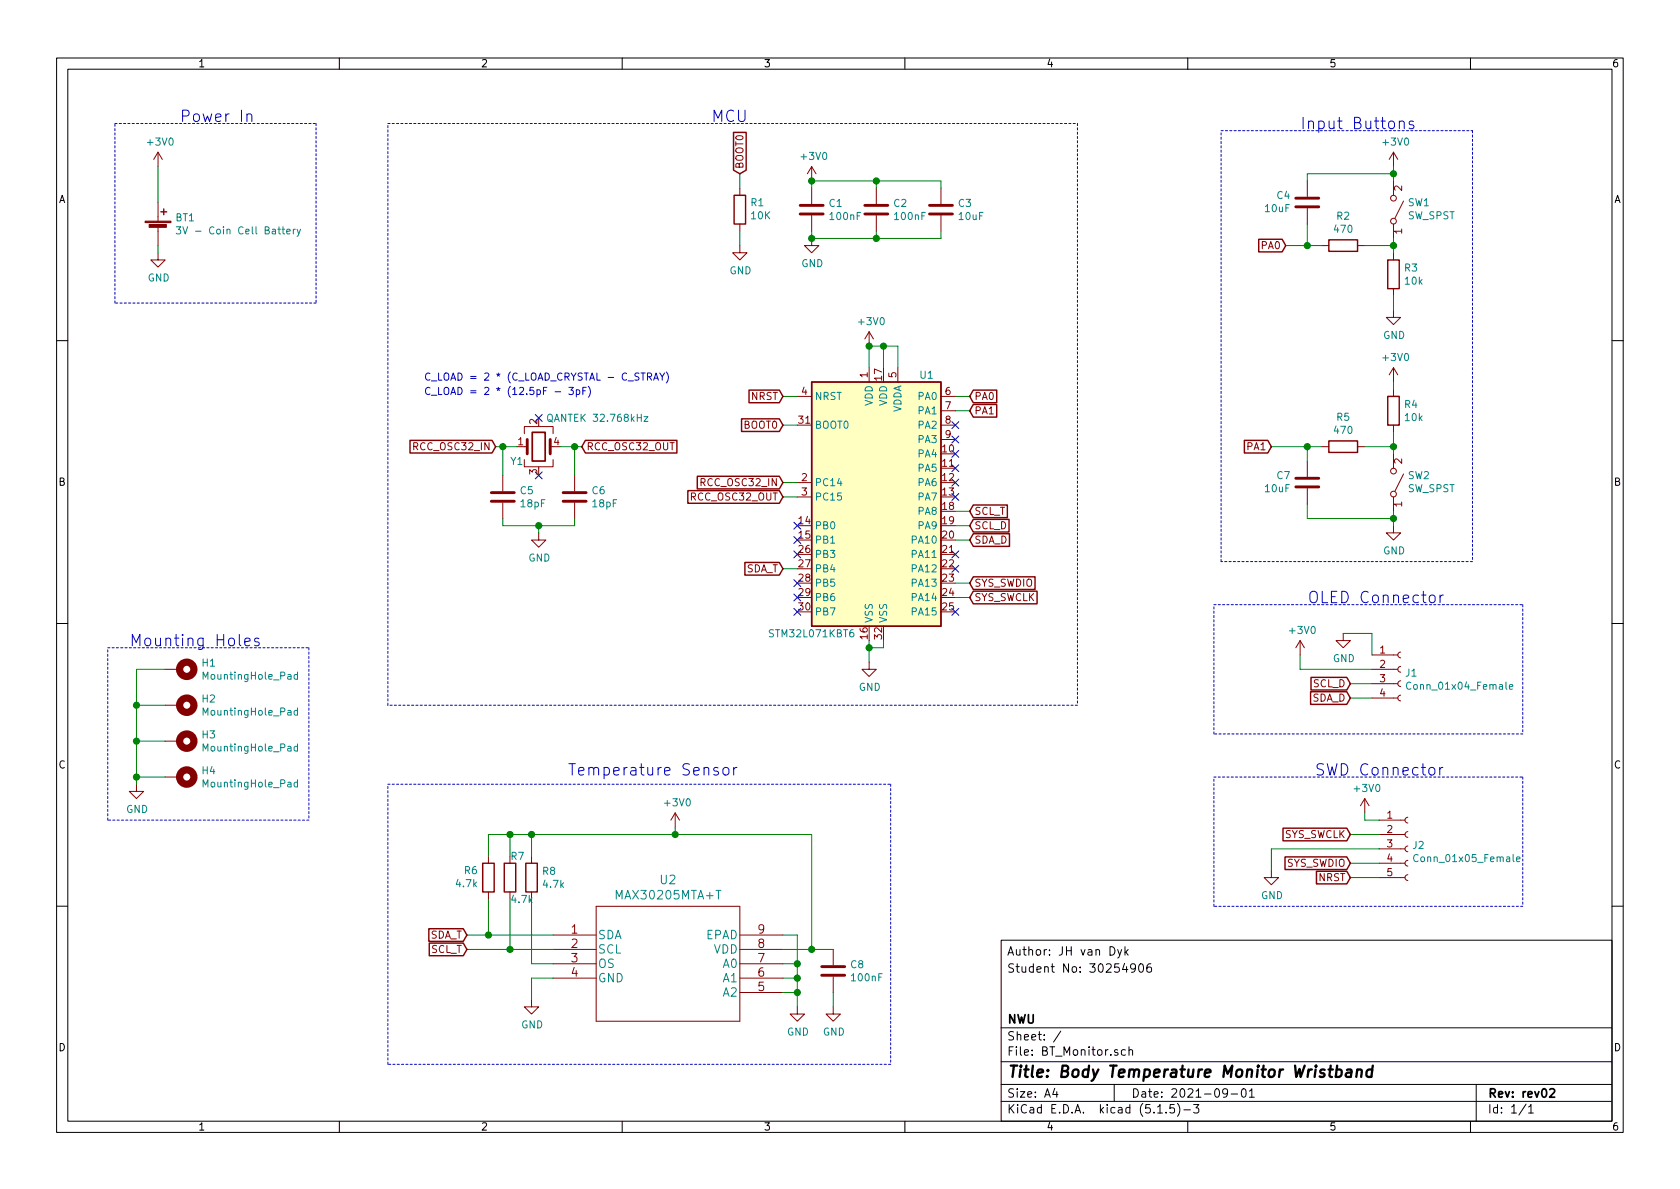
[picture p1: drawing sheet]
EESchema Schematic File Version 4
EELAYER 30 0
EELAYER END
$Descr A4 11693 8268
encoding utf-8
Sheet 1 1
Title "Body Temperature Monitor Wristband "
Date "2021-09-01"
Rev "rev02"
Comp "NWU"
Comment1 ""
Comment2 ""
Comment3 "Student No: 30254906"
Comment4 "Author: JH van Dyk"
$EndDescr
$Comp
L MCU_ST_STM32L0:STM32L071KBTx U1
U 1 1
P 6150 3450
F 0 "U1" H 6450 4300 50  0000 C CNN
F 1 "STM32L071KBT6" H 5650 2500 50  0000 C CNN
F 2 "Package_QFP:LQFP-32_7x7mm_P0.8mm" H 5650 2550 50  0001 R CNN
F 3 "http://www.st.com/st-web-ui/static/active/en/resource/technical/document/datasheet/DM00141136.pdf" H 6150 3450 50  0001 C CNN
	1    6150 3450
	1    0    0    -1  
$EndComp
Wire Wire Line
	6050 2550 6050 2400
Wire Wire Line
	6150 2550 6150 2400
Wire Wire Line
	6150 2400 6050 2400
$Comp
L Device:C C1
U 1 1
P 5650 1450
F 0 "C1" H 5765 1496 50  0000 L CNN
F 1 "100nF" H 5765 1405 50  0000 L CNN
F 2 "Capacitor_SMD:C_0805_2012Metric_Pad1.15x1.40mm_HandSolder" H 5688 1300 50  0001 C CNN
F 3 "~" H 5650 1450 50  0001 C CNN
	1    5650 1450
	1    0    0    -1  
$EndComp
$Comp
L Device:C C2
U 1 1
P 6100 1450
F 0 "C2" H 6215 1496 50  0000 L CNN
F 1 "100nF" H 6215 1405 50  0000 L CNN
F 2 "Capacitor_SMD:C_0805_2012Metric_Pad1.15x1.40mm_HandSolder" H 6138 1300 50  0001 C CNN
F 3 "~" H 6100 1450 50  0001 C CNN
	1    6100 1450
	1    0    0    -1  
$EndComp
$Comp
L Device:C C3
U 1 1
P 6550 1450
F 0 "C3" H 6665 1496 50  0000 L CNN
F 1 "10uF" H 6665 1405 50  0000 L CNN
F 2 "Capacitor_SMD:C_0805_2012Metric_Pad1.15x1.40mm_HandSolder" H 6588 1300 50  0001 C CNN
F 3 "~" H 6550 1450 50  0001 C CNN
	1    6550 1450
	1    0    0    -1  
$EndComp
Wire Wire Line
	5650 1300 5650 1250
Wire Wire Line
	5650 1250 6100 1250
Wire Wire Line
	6550 1250 6550 1300
Wire Wire Line
	5650 1600 5650 1650
Wire Wire Line
	5650 1650 6100 1650
Wire Wire Line
	6550 1650 6550 1600
Wire Wire Line
	6100 1600 6100 1650
Connection ~ 6100 1650
Wire Wire Line
	6100 1650 6550 1650
Wire Wire Line
	6100 1300 6100 1250
Connection ~ 6100 1250
Wire Wire Line
	6100 1250 6550 1250
Connection ~ 5650 1650
$Comp
L power:GND #PWR014
U 1 1
P 6050 4600
F 0 "#PWR014" H 6050 4350 50  0001 C CNN
F 1 "GND" H 6055 4427 50  0000 C CNN
F 2 "" H 6050 4600 50  0001 C CNN
F 3 "" H 6050 4600 50  0001 C CNN
	1    6050 4600
	1    0    0    -1  
$EndComp
Wire Wire Line
	6150 4500 6150 4450
Wire Wire Line
	6150 4500 6050 4500
Wire Wire Line
	6050 4450 6050 4500
Connection ~ 6050 4500
Wire Wire Line
	6050 4500 6050 4600
Wire Wire Line
	6250 2550 6250 2400
Wire Wire Line
	6250 2400 6150 2400
Connection ~ 6150 2400
$Comp
L power:GND #PWR012
U 1 1
P 9350 4400
F 0 "#PWR012" H 9350 4150 50  0001 C CNN
F 1 "GND" H 9355 4227 50  0000 C CNN
F 2 "" H 9350 4400 50  0001 C CNN
F 3 "" H 9350 4400 50  0001 C CNN
	1    9350 4400
	1    0    0    -1  
$EndComp
Wire Wire Line
	9550 4650 9050 4650
Wire Wire Line
	9050 4650 9050 4550
Wire Wire Line
	9350 4400 9550 4400
Wire Wire Line
	9550 4400 9550 4550
$Comp
L MAX30205:MAX30205MTA+T U2
U 1 1
P 3850 6500
F 0 "U2" H 4650 6887 60  0000 C CNN
F 1 "MAX30205MTA+T" H 4650 6781 60  0000 C CNN
F 2 "Other_Components:MAX30205" H 4650 6740 60  0001 C CNN
F 3 "" H 3850 6500 60  0000 C CNN
	1    3850 6500
	1    0    0    -1  
$EndComp
$Comp
L Device:R R7
U 1 1
P 3550 6100
F 0 "R7" H 3550 6250 50  0000 L CNN
F 1 "4.7k" H 3550 5950 50  0000 L CNN
F 2 "Resistor_SMD:R_0603_1608Metric_Pad1.05x0.95mm_HandSolder" V 3480 6100 50  0001 C CNN
F 3 "~" H 3550 6100 50  0001 C CNN
	1    3550 6100
	1    0    0    -1  
$EndComp
$Comp
L power:+3V0 #PWR03
U 1 1
P 5650 1250
F 0 "#PWR03" H 5650 1100 50  0001 C CNN
F 1 "+3V0" H 5665 1423 50  0000 C CNN
F 2 "" H 5650 1250 50  0001 C CNN
F 3 "" H 5650 1250 50  0001 C CNN
	1    5650 1250
	1    0    0    -1  
$EndComp
Connection ~ 5650 1250
$Comp
L power:+3V0 #PWR08
U 1 1
P 6050 2400
F 0 "#PWR08" H 6050 2250 50  0001 C CNN
F 1 "+3V0" H 6065 2573 50  0000 C CNN
F 2 "" H 6050 2400 50  0001 C CNN
F 3 "" H 6050 2400 50  0001 C CNN
	1    6050 2400
	1    0    0    -1  
$EndComp
Connection ~ 6050 2400
$Comp
L power:+3V0 #PWR013
U 1 1
P 9050 4550
F 0 "#PWR013" H 9050 4400 50  0001 C CNN
F 1 "+3V0" H 9065 4723 50  0000 C CNN
F 2 "" H 9050 4550 50  0001 C CNN
F 3 "" H 9050 4550 50  0001 C CNN
	1    9050 4550
	1    0    0    -1  
$EndComp
$Comp
L Device:R R8
U 1 1
P 3700 6100
F 0 "R8" H 3770 6146 50  0000 L CNN
F 1 "4.7k" H 3770 6055 50  0000 L CNN
F 2 "Resistor_SMD:R_0603_1608Metric_Pad1.05x0.95mm_HandSolder" V 3630 6100 50  0001 C CNN
F 3 "~" H 3700 6100 50  0001 C CNN
	1    3700 6100
	1    0    0    -1  
$EndComp
$Comp
L Device:R R6
U 1 1
P 3400 6100
F 0 "R6" H 3330 6054 50  0000 R CNN
F 1 "4.7k" H 3330 6145 50  0000 R CNN
F 2 "Resistor_SMD:R_0603_1608Metric_Pad1.05x0.95mm_HandSolder" V 3330 6100 50  0001 C CNN
F 3 "~" H 3400 6100 50  0001 C CNN
	1    3400 6100
	1    0    0    1   
$EndComp
$Comp
L power:GND #PWR019
U 1 1
P 3700 6950
F 0 "#PWR019" H 3700 6700 50  0001 C CNN
F 1 "GND" H 3705 6777 50  0000 C CNN
F 2 "" H 3700 6950 50  0001 C CNN
F 3 "" H 3700 6950 50  0001 C CNN
	1    3700 6950
	1    0    0    -1  
$EndComp
$Comp
L power:+3V0 #PWR017
U 1 1
P 4700 5750
F 0 "#PWR017" H 4700 5600 50  0001 C CNN
F 1 "+3V0" H 4715 5923 50  0000 C CNN
F 2 "" H 4700 5750 50  0001 C CNN
F 3 "" H 4700 5750 50  0001 C CNN
	1    4700 5750
	1    0    0    -1  
$EndComp
Wire Wire Line
	3400 5950 3400 5800
Wire Wire Line
	3400 5800 3550 5800
Wire Wire Line
	4700 5800 4700 5750
Connection ~ 3550 5800
Wire Wire Line
	3550 5800 3700 5800
Wire Wire Line
	3550 5800 3550 5950
Wire Wire Line
	3700 5950 3700 5800
Connection ~ 3700 5800
Wire Wire Line
	3700 5800 4700 5800
Wire Wire Line
	3700 6250 3700 6700
Wire Wire Line
	3700 6700 3850 6700
Wire Wire Line
	3550 6600 3550 6250
Wire Wire Line
	3850 6500 3400 6500
Wire Wire Line
	3400 6500 3400 6250
$Comp
L Device:C C8
U 1 1
P 5800 6750
F 0 "C8" H 5915 6796 50  0000 L CNN
F 1 "100nF" H 5915 6705 50  0000 L CNN
F 2 "Capacitor_SMD:C_0805_2012Metric_Pad1.15x1.40mm_HandSolder" H 5838 6600 50  0001 C CNN
F 3 "~" H 5800 6750 50  0001 C CNN
	1    5800 6750
	1    0    0    -1  
$EndComp
Wire Wire Line
	5450 6600 5650 6600
Wire Wire Line
	5650 6600 5650 5800
Wire Wire Line
	5650 5800 4700 5800
Connection ~ 5650 6600
Wire Wire Line
	5650 6600 5800 6600
Connection ~ 4700 5800
Wire Wire Line
	3700 6950 3700 6800
Wire Wire Line
	3700 6800 3850 6800
$Comp
L power:GND #PWR021
U 1 1
P 5800 7000
F 0 "#PWR021" H 5800 6750 50  0001 C CNN
F 1 "GND" H 5805 6827 50  0000 C CNN
F 2 "" H 5800 7000 50  0001 C CNN
F 3 "" H 5800 7000 50  0001 C CNN
	1    5800 7000
	1    0    0    -1  
$EndComp
Wire Wire Line
	5800 7000 5800 6900
Wire Wire Line
	5450 6700 5550 6700
Wire Wire Line
	5550 6700 5550 6800
Wire Wire Line
	5450 6800 5550 6800
Connection ~ 5550 6800
Wire Wire Line
	5550 6800 5550 6900
Wire Wire Line
	5450 6900 5550 6900
Connection ~ 5550 6900
Wire Wire Line
	5550 6900 5550 7000
Wire Wire Line
	5450 6500 5550 6500
Wire Wire Line
	5550 6500 5550 6700
Connection ~ 5550 6700
$Comp
L power:GND #PWR020
U 1 1
P 5550 7000
F 0 "#PWR020" H 5550 6750 50  0001 C CNN
F 1 "GND" H 5555 6827 50  0000 C CNN
F 2 "" H 5550 7000 50  0001 C CNN
F 3 "" H 5550 7000 50  0001 C CNN
	1    5550 7000
	1    0    0    -1  
$EndComp
Text GLabel 3250 6500 0    50   Input ~ 0
SDA_T
Text GLabel 3250 6600 0    50   Input ~ 0
SCL_T
Wire Wire Line
	3250 6500 3400 6500
Connection ~ 3400 6500
Wire Wire Line
	3250 6600 3550 6600
Connection ~ 3550 6600
Wire Wire Line
	3550 6600 3850 6600
Text GLabel 6750 3550 2    50   Input ~ 0
SCL_T
Text GLabel 5450 3950 0    50   Input ~ 0
SDA_T
Wire Wire Line
	5450 3950 5550 3950
Wire Wire Line
	6750 3550 6650 3550
$Comp
L Device:Battery_Cell BT1
U 1 1
P 1100 1600
F 0 "BT1" H 1218 1696 50  0000 L CNN
F 1 "3V - Coin Cell Battery " H 1218 1605 50  0000 L CNN
F 2 "Battery:BatteryHolder_Keystone_3002_1x2032" V 1100 1660 50  0001 C CNN
F 3 "~" V 1100 1660 50  0001 C CNN
	1    1100 1600
	1    0    0    -1  
$EndComp
$Comp
L power:GND #PWR04
U 1 1
P 5650 1650
F 0 "#PWR04" H 5650 1400 50  0001 C CNN
F 1 "GND" H 5655 1477 50  0000 C CNN
F 2 "" H 5650 1650 50  0001 C CNN
F 3 "" H 5650 1650 50  0001 C CNN
	1    5650 1650
	1    0    0    -1  
$EndComp
$Comp
L power:GND #PWR06
U 1 1
P 1100 1750
F 0 "#PWR06" H 1100 1500 50  0001 C CNN
F 1 "GND" H 1105 1577 50  0000 C CNN
F 2 "" H 1100 1750 50  0001 C CNN
F 3 "" H 1100 1750 50  0001 C CNN
	1    1100 1750
	1    0    0    -1  
$EndComp
Wire Wire Line
	1100 1750 1100 1700
Wire Wire Line
	1100 1400 1100 1150
$Comp
L power:+3V0 #PWR01
U 1 1
P 1100 1150
F 0 "#PWR01" H 1100 1000 50  0001 C CNN
F 1 "+3V0" H 1115 1323 50  0000 C CNN
F 2 "" H 1100 1150 50  0001 C CNN
F 3 "" H 1100 1150 50  0001 C CNN
	1    1100 1150
	1    0    0    -1  
$EndComp
$Comp
L power:+3V0 #PWR02
U 1 1
P 9700 1150
F 0 "#PWR02" H 9700 1000 50  0001 C CNN
F 1 "+3V0" H 9715 1323 50  0000 C CNN
F 2 "" H 9700 1150 50  0001 C CNN
F 3 "" H 9700 1150 50  0001 C CNN
	1    9700 1150
	1    0    0    -1  
$EndComp
$Comp
L Device:R R3
U 1 1
P 9700 1900
F 0 "R3" H 9770 1946 50  0000 L CNN
F 1 "10k" H 9770 1855 50  0000 L CNN
F 2 "Resistor_SMD:R_0805_2012Metric_Pad1.15x1.40mm_HandSolder" V 9630 1900 50  0001 C CNN
F 3 "~" H 9700 1900 50  0001 C CNN
	1    9700 1900
	1    0    0    -1  
$EndComp
$Comp
L power:GND #PWR07
U 1 1
P 9700 2150
F 0 "#PWR07" H 9700 1900 50  0001 C CNN
F 1 "GND" H 9705 1977 50  0000 C CNN
F 2 "" H 9700 2150 50  0001 C CNN
F 3 "" H 9700 2150 50  0001 C CNN
	1    9700 2150
	1    0    0    -1  
$EndComp
$Comp
L Device:R R2
U 1 1
P 9350 1700
F 0 "R2" V 9143 1700 50  0000 C CNN
F 1 "470" V 9234 1700 50  0000 C CNN
F 2 "Resistor_SMD:R_0603_1608Metric_Pad1.05x0.95mm_HandSolder" V 9280 1700 50  0001 C CNN
F 3 "~" H 9350 1700 50  0001 C CNN
	1    9350 1700
	0    1    1    0   
$EndComp
Wire Wire Line
	9700 1250 9700 1200
Wire Wire Line
	9700 1750 9700 1700
Wire Wire Line
	9700 2050 9700 2150
Wire Wire Line
	9500 1700 9700 1700
Connection ~ 9700 1700
Wire Wire Line
	9700 1700 9700 1650
Wire Wire Line
	9200 1700 9100 1700
$Comp
L Device:C C4
U 1 1
P 9100 1400
F 0 "C4" H 8986 1354 50  0000 R CNN
F 1 "10uF" H 8986 1445 50  0000 R CNN
F 2 "Capacitor_SMD:C_0805_2012Metric_Pad1.15x1.40mm_HandSolder" H 9138 1250 50  0001 C CNN
F 3 "~" H 9100 1400 50  0001 C CNN
	1    9100 1400
	1    0    0    1   
$EndComp
Wire Wire Line
	9100 1550 9100 1700
Connection ~ 9100 1700
Wire Wire Line
	9100 1700 8950 1700
Wire Wire Line
	9100 1250 9100 1200
Wire Wire Line
	9100 1200 9700 1200
Connection ~ 9700 1200
Wire Wire Line
	9700 1200 9700 1150
$Comp
L power:GND #PWR010
U 1 1
P 9700 3650
F 0 "#PWR010" H 9700 3400 50  0001 C CNN
F 1 "GND" H 9705 3477 50  0000 C CNN
F 2 "" H 9700 3650 50  0001 C CNN
F 3 "" H 9700 3650 50  0001 C CNN
	1    9700 3650
	1    0    0    -1  
$EndComp
Wire Wire Line
	9700 3650 9700 3600
Wire Wire Line
	9700 3150 9700 3100
$Comp
L Device:R R4
U 1 1
P 9700 2850
F 0 "R4" H 9770 2896 50  0000 L CNN
F 1 "10k" H 9770 2805 50  0000 L CNN
F 2 "Resistor_SMD:R_0805_2012Metric_Pad1.15x1.40mm_HandSolder" V 9630 2850 50  0001 C CNN
F 3 "~" H 9700 2850 50  0001 C CNN
	1    9700 2850
	1    0    0    -1  
$EndComp
$Comp
L power:+3V0 #PWR09
U 1 1
P 9700 2650
F 0 "#PWR09" H 9700 2500 50  0001 C CNN
F 1 "+3V0" H 9715 2823 50  0000 C CNN
F 2 "" H 9700 2650 50  0001 C CNN
F 3 "" H 9700 2650 50  0001 C CNN
	1    9700 2650
	1    0    0    -1  
$EndComp
Wire Wire Line
	9700 2650 9700 2700
Wire Wire Line
	9700 3100 9500 3100
Connection ~ 9700 3100
Wire Wire Line
	9700 3100 9700 3000
$Comp
L Device:R R5
U 1 1
P 9350 3100
F 0 "R5" V 9143 3100 50  0000 C CNN
F 1 "470" V 9234 3100 50  0000 C CNN
F 2 "Resistor_SMD:R_0603_1608Metric_Pad1.05x0.95mm_HandSolder" V 9280 3100 50  0001 C CNN
F 3 "~" H 9350 3100 50  0001 C CNN
	1    9350 3100
	0    1    1    0   
$EndComp
Wire Wire Line
	9200 3100 9100 3100
$Comp
L Device:C C7
U 1 1
P 9100 3350
F 0 "C7" H 8986 3304 50  0000 R CNN
F 1 "10uF" H 8986 3395 50  0000 R CNN
F 2 "Capacitor_SMD:C_0805_2012Metric_Pad1.15x1.40mm_HandSolder" H 9138 3200 50  0001 C CNN
F 3 "~" H 9100 3350 50  0001 C CNN
	1    9100 3350
	1    0    0    1   
$EndComp
Wire Wire Line
	9100 3200 9100 3100
Connection ~ 9100 3100
Wire Wire Line
	9100 3100 8850 3100
Wire Wire Line
	9100 3500 9100 3600
Wire Wire Line
	9100 3600 9700 3600
Connection ~ 9700 3600
Wire Wire Line
	9700 3600 9700 3550
Text GLabel 8950 1700 0    50   Input ~ 0
PA0
Text GLabel 6750 2750 2    50   Input ~ 0
PA0
Wire Wire Line
	6750 2750 6650 2750
Text GLabel 8850 3100 0    50   Input ~ 0
PA1
Text GLabel 6750 2850 2    50   Input ~ 0
PA1
Wire Wire Line
	6750 2850 6650 2850
Text GLabel 5450 2750 0    50   Input ~ 0
NRST
Wire Wire Line
	5450 2750 5550 2750
Text GLabel 6750 4050 2    50   Input ~ 0
SYS_SWDIO
Text GLabel 6750 4150 2    50   Input ~ 0
SYS_SWCLK
Wire Wire Line
	6750 4150 6650 4150
Wire Wire Line
	6750 4050 6650 4050
Wire Wire Line
	5450 2950 5550 2950
Text GLabel 5450 2950 0    50   Input ~ 0
BOOT0
Text GLabel 5150 1200 1    50   Input ~ 0
BOOT0
$Comp
L Device:R R1
U 1 1
P 5150 1450
F 0 "R1" H 5080 1404 50  0000 R CNN
F 1 "10K" H 5080 1495 50  0000 R CNN
F 2 "Resistor_SMD:R_0805_2012Metric_Pad1.15x1.40mm_HandSolder" V 5080 1450 50  0001 C CNN
F 3 "~" H 5150 1450 50  0001 C CNN
	1    5150 1450
	-1   0    0    1   
$EndComp
$Comp
L power:GND #PWR05
U 1 1
P 5150 1700
F 0 "#PWR05" H 5150 1450 50  0001 C CNN
F 1 "GND" H 5155 1527 50  0000 C CNN
F 2 "" H 5150 1700 50  0001 C CNN
F 3 "" H 5150 1700 50  0001 C CNN
	1    5150 1700
	1    0    0    -1  
$EndComp
Wire Wire Line
	5150 1700 5150 1600
Wire Wire Line
	5150 1300 5150 1200
$Comp
L power:+3V0 #PWR016
U 1 1
P 9500 5650
F 0 "#PWR016" H 9500 5500 50  0001 C CNN
F 1 "+3V0" H 9515 5823 50  0000 C CNN
F 2 "" H 9500 5650 50  0001 C CNN
F 3 "" H 9500 5650 50  0001 C CNN
	1    9500 5650
	1    0    0    -1  
$EndComp
Wire Wire Line
	9600 5700 9500 5700
Wire Wire Line
	9500 5700 9500 5650
Text GLabel 9400 5800 0    50   Input ~ 0
SYS_SWCLK
Wire Wire Line
	9400 5800 9600 5800
Wire Wire Line
	9600 5900 8850 5900
Wire Wire Line
	8850 5900 8850 6050
$Comp
L power:GND #PWR018
U 1 1
P 8850 6050
F 0 "#PWR018" H 8850 5800 50  0001 C CNN
F 1 "GND" H 8855 5877 50  0000 C CNN
F 2 "" H 8850 6050 50  0001 C CNN
F 3 "" H 8850 6050 50  0001 C CNN
	1    8850 6050
	1    0    0    -1  
$EndComp
Text GLabel 9400 6000 0    50   Input ~ 0
SYS_SWDIO
Wire Wire Line
	9400 6000 9600 6000
Text GLabel 9400 6100 0    50   Input ~ 0
NRST
Wire Wire Line
	9400 6100 9600 6100
Text GLabel 5450 3350 0    50   Input ~ 0
RCC_OSC32_IN
Wire Wire Line
	5450 3350 5550 3350
Text GLabel 5450 3450 0    50   Input ~ 0
RCC_OSC32_OUT
Wire Wire Line
	5450 3450 5550 3450
$Comp
L Device:Crystal_GND23 Y1
U 1 1
P 3750 3100
F 0 "Y1" H 3550 3000 50  0000 L CNN
F 1 "QANTEK 32.768kHz" H 3800 3300 50  0000 L CNN
F 2 "Crystal:Crystal_SMD_SeikoEpson_MC146-4Pin_6.7x1.5mm_HandSoldering" H 3750 3100 50  0001 C CNN
F 3 "~" H 3750 3100 50  0001 C CNN
	1    3750 3100
	1    0    0    -1  
$EndComp
NoConn ~ 3750 2900
NoConn ~ 3750 3300
Text GLabel 3450 3100 0    50   Input ~ 0
RCC_OSC32_IN
Text GLabel 4050 3100 2    50   Input ~ 0
RCC_OSC32_OUT
Wire Wire Line
	3900 3100 4000 3100
Wire Wire Line
	3450 3100 3500 3100
$Comp
L Device:C C5
U 1 1
P 3500 3450
F 0 "C5" H 3615 3496 50  0000 L CNN
F 1 "18pF" H 3615 3405 50  0000 L CNN
F 2 "Capacitor_SMD:C_0805_2012Metric_Pad1.15x1.40mm_HandSolder" H 3538 3300 50  0001 C CNN
F 3 "~" H 3500 3450 50  0001 C CNN
	1    3500 3450
	1    0    0    -1  
$EndComp
$Comp
L Device:C C6
U 1 1
P 4000 3450
F 0 "C6" H 4115 3496 50  0000 L CNN
F 1 "18pF" H 4115 3405 50  0000 L CNN
F 2 "Capacitor_SMD:C_0805_2012Metric_Pad1.15x1.40mm_HandSolder" H 4038 3300 50  0001 C CNN
F 3 "~" H 4000 3450 50  0001 C CNN
	1    4000 3450
	1    0    0    -1  
$EndComp
Wire Wire Line
	3500 3300 3500 3100
Connection ~ 3500 3100
Wire Wire Line
	3500 3100 3600 3100
Wire Wire Line
	4000 3300 4000 3100
Connection ~ 4000 3100
Wire Wire Line
	4000 3100 4050 3100
Wire Wire Line
	3500 3600 3500 3650
Wire Wire Line
	3500 3650 3750 3650
Wire Wire Line
	4000 3650 4000 3600
Wire Wire Line
	3750 3700 3750 3650
Connection ~ 3750 3650
Wire Wire Line
	3750 3650 4000 3650
$Comp
L power:GND #PWR011
U 1 1
P 3750 3700
F 0 "#PWR011" H 3750 3450 50  0001 C CNN
F 1 "GND" H 3755 3527 50  0000 C CNN
F 2 "" H 3750 3700 50  0001 C CNN
F 3 "" H 3750 3700 50  0001 C CNN
	1    3750 3700
	1    0    0    -1  
$EndComp
Text Notes 2950 2650 0    50   ~ 0
C_LOAD = 2 * (C_LOAD_CRYSTAL - C_STRAY)
Text Notes 2950 2750 0    50   ~ 0
C_LOAD = 2 * (12.5pF - 3pF)
NoConn ~ 6650 2950
NoConn ~ 6650 3050
NoConn ~ 6650 3150
NoConn ~ 6650 3250
NoConn ~ 6650 3350
NoConn ~ 6650 3450
NoConn ~ 6650 3850
NoConn ~ 6650 3950
NoConn ~ 6650 4250
NoConn ~ 5550 4250
NoConn ~ 5550 4150
NoConn ~ 5550 4050
NoConn ~ 5550 3850
NoConn ~ 5550 3750
NoConn ~ 5550 3650
$Comp
L Switch:SW_SPST SW1
U 1 1
P 9700 1450
F 0 "SW1" V 9746 1548 50  0000 L CNN
F 1 "SW_SPST" V 9655 1548 50  0000 L CNN
F 2 "Other_Components:Tactile-Switch-SPST-SMD" H 9700 1450 50  0001 C CNN
F 3 "~" H 9700 1450 50  0001 C CNN
	1    9700 1450
	0    1    -1   0   
$EndComp
$Comp
L Switch:SW_SPST SW2
U 1 1
P 9700 3350
F 0 "SW2" V 9746 3448 50  0000 L CNN
F 1 "SW_SPST" V 9655 3448 50  0000 L CNN
F 2 "Other_Components:Tactile-Switch-SPST-SMD" H 9700 3350 50  0001 C CNN
F 3 "~" H 9700 3350 50  0001 C CNN
	1    9700 3350
	0    1    -1   0   
$EndComp
Text GLabel 9400 4850 0    50   Input ~ 0
SDA_D
Text GLabel 9400 4750 0    50   Input ~ 0
SCL_D
Wire Wire Line
	9400 4750 9550 4750
Wire Wire Line
	9550 4850 9400 4850
Text GLabel 6750 3650 2    50   Input ~ 0
SCL_D
Text GLabel 6750 3750 2    50   Input ~ 0
SDA_D
Wire Wire Line
	6750 3650 6650 3650
Wire Wire Line
	6750 3750 6650 3750
Wire Notes Line
	2700 850  7500 850 
Wire Notes Line
	7500 850  7500 4900
Wire Notes Line
	7500 4900 2700 4900
Wire Notes Line
	2700 4900 2700 850 
Wire Notes Line
	6200 5450 6200 7400
Wire Notes Line
	6200 7400 2700 7400
Wire Notes Line
	2700 7400 2700 5450
Wire Notes Line
	2700 5450 6200 5450
Wire Notes Line
	10600 4200 10600 5100
Wire Notes Line
	10600 5100 8450 5100
Wire Notes Line
	8450 5100 8450 4200
Wire Notes Line
	8450 4200 10600 4200
Wire Notes Line
	8450 5400 10600 5400
Wire Notes Line
	10600 5400 10600 6300
Wire Notes Line
	10600 6300 8450 6300
Wire Notes Line
	8450 6300 8450 5400
Wire Notes Line
	10250 900  10250 3900
Wire Notes Line
	10250 3900 8500 3900
Wire Notes Line
	8500 3900 8500 900 
Wire Notes Line
	8500 900  10250 900 
Wire Notes Line
	2200 850  2200 2100
Wire Notes Line
	2200 2100 800  2100
Wire Notes Line
	800  2100 800  850 
Wire Notes Line
	800  850  2200 850 
Text Notes 4950 850  0    79   ~ 0
MCU
Text Notes 1250 850  0    79   ~ 0
Power In
Text Notes 3950 5400 0    79   ~ 0
Temperature Sensor
Text Notes 9050 900  0    79   ~ 0
Input Buttons
Text Notes 9100 4200 0    79   ~ 0
OLED Connector
Text Notes 9150 5400 0    79   ~ 0
SWD Connector
$Comp
L Mechanical:MountingHole_Pad H1
U 1 1
P 1250 4650
F 0 "H1" V 1204 4800 50  0000 L CNN
F 1 "MountingHole_Pad" V 1295 4800 50  0000 L CNN
F 2 "MountingHole:MountingHole_2.2mm_M2_Pad" H 1250 4650 50  0001 C CNN
F 3 "~" H 1250 4650 50  0001 C CNN
	1    1250 4650
	0    1    1    0   
$EndComp
$Comp
L Mechanical:MountingHole_Pad H2
U 1 1
P 1250 4900
F 0 "H2" V 1204 5050 50  0000 L CNN
F 1 "MountingHole_Pad" V 1295 5050 50  0000 L CNN
F 2 "MountingHole:MountingHole_2.2mm_M2_Pad" H 1250 4900 50  0001 C CNN
F 3 "~" H 1250 4900 50  0001 C CNN
	1    1250 4900
	0    1    1    0   
$EndComp
$Comp
L Mechanical:MountingHole_Pad H3
U 1 1
P 1250 5150
F 0 "H3" V 1204 5300 50  0000 L CNN
F 1 "MountingHole_Pad" V 1295 5300 50  0000 L CNN
F 2 "MountingHole:MountingHole_2.2mm_M2_Pad" H 1250 5150 50  0001 C CNN
F 3 "~" H 1250 5150 50  0001 C CNN
	1    1250 5150
	0    1    1    0   
$EndComp
$Comp
L Mechanical:MountingHole_Pad H4
U 1 1
P 1250 5400
F 0 "H4" V 1204 5550 50  0000 L CNN
F 1 "MountingHole_Pad" V 1295 5550 50  0000 L CNN
F 2 "MountingHole:MountingHole_2.2mm_M2_Pad" H 1250 5400 50  0001 C CNN
F 3 "~" H 1250 5400 50  0001 C CNN
	1    1250 5400
	0    1    1    0   
$EndComp
$Comp
L power:GND #PWR015
U 1 1
P 950 5450
F 0 "#PWR015" H 950 5200 50  0001 C CNN
F 1 "GND" H 955 5277 50  0000 C CNN
F 2 "" H 950 5450 50  0001 C CNN
F 3 "" H 950 5450 50  0001 C CNN
	1    950  5450
	1    0    0    -1  
$EndComp
Wire Wire Line
	950  5450 950  5400
Wire Wire Line
	950  4650 1150 4650
Connection ~ 950  4900
Wire Wire Line
	950  4900 950  4650
Wire Wire Line
	950  4900 1150 4900
Wire Wire Line
	1150 5150 950  5150
Connection ~ 950  5150
Wire Wire Line
	950  5150 950  4900
Wire Wire Line
	1150 5400 950  5400
Connection ~ 950  5400
Wire Wire Line
	950  5400 950  5150
Wire Notes Line
	2150 4500 2150 5700
Wire Notes Line
	2150 5700 750  5700
Wire Notes Line
	750  5700 750  4500
Wire Notes Line
	750  4500 2150 4500
Text Notes 900  4500 0    79   ~ 0
Mounting Holes
$Comp
L Connector:Conn_01x04_Female J1
U 1 1
P 9750 4650
F 0 "J1" H 9778 4626 50  0000 L CNN
F 1 "Conn_01x04_Female" H 9778 4535 50  0000 L CNN
F 2 "Connector_PinHeader_2.54mm:PinHeader_1x04_P2.54mm_Vertical" H 9750 4650 50  0001 C CNN
F 3 "~" H 9750 4650 50  0001 C CNN
	1    9750 4650
	1    0    0    -1  
$EndComp
$Comp
L Connector:Conn_01x05_Female J2
U 1 1
P 9800 5900
F 0 "J2" H 9828 5926 50  0000 L CNN
F 1 "Conn_01x05_Female" H 9828 5835 50  0000 L CNN
F 2 "Connector_PinHeader_2.54mm:PinHeader_1x05_P2.54mm_Vertical" H 9800 5900 50  0001 C CNN
F 3 "~" H 9800 5900 50  0001 C CNN
	1    9800 5900
	1    0    0    -1  
$EndComp
$EndSCHEMATC
